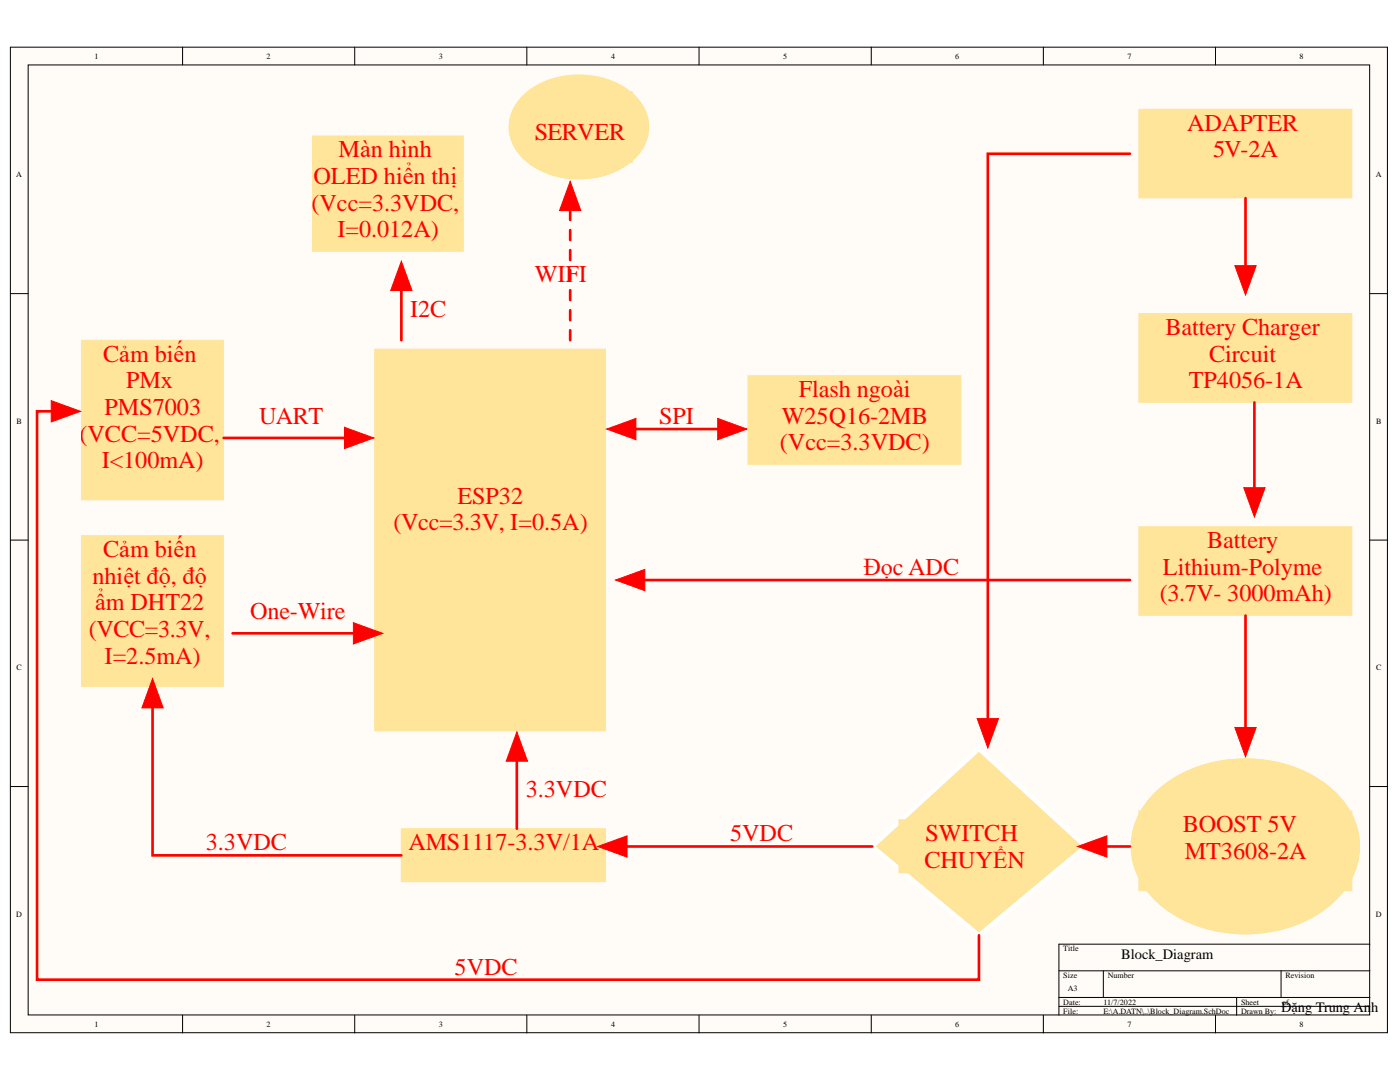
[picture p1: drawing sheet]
<svg xmlns="http://www.w3.org/2000/svg" width="279mm" height="216mm" viewBox="0 0 279 216" stroke-linecap="round" stroke-linejoin="round" font-family="sans-serif">
<g fill="#fffcf8" stroke="#000" stroke-width=".2">
<path d="M2.1 9.4h274.8v196.7h-274.8z"/>
<path d="M5.6 13h267.7v189.5h-267.7z"/>
</g>
<g fill="none" stroke="#000" stroke-width=".2">
<path d="M36.4 9.4v3.6M70.8 9.4v3.6M105.1 9.4v3.6M139.5 9.4v3.6M173.9 9.4v3.6M208.2 9.4v3.6M242.6 9.4v3.6M2.1 58.6h3.5M273.4 58.6h3.5M2.1 107.8h3.5M273.4 107.8h3.5M2.1 156.9h3.5"/>
<path d="M273.4 156.9h3.5M211.3 193.7h62.1M211.3 199h62.1M220.2 193.7v5.3M246.8 199v3.6M255.7 193.7v5.3M273.4 188.4h-62.1v14.2M36.4 202.6v3.5M70.8 202.6v3.5M105.1 202.6v3.5M139.5 202.6v3.5M173.9 202.6v3.5"/>
<path d="M208.2 202.6v3.5M211.3 200.8h62.1M242.6 202.6v3.5"/>
</g>
<path d="M74.8 69.7h46v76.1h-46z" fill="#ffe599" stroke="#ffe599" stroke-width=".2"/>
<path d="M122.7 85.6h24.8" fill="none" stroke="#f00" stroke-width=".53"/>
<path d="M121.1 85.6l5.8-2.1v4.2z" fill="#f00"/>
<path d="M121.1 85.6l5.8-2.1v4.2z" fill="none" stroke="#f00" stroke-width=".2"/>
<path d="M143.2 83.5l5.9 2.1-5.9 2.1z" fill="#f00"/>
<path d="M143.2 83.5l5.9 2.1-5.9 2.1z" fill="none" stroke="#f00" stroke-width=".2"/>
<g fill="#ffe599" stroke="#ffe599" stroke-width=".2">
<path d="M149.3 75h42.5v17.7h-42.5z"/>
<path d="M62.4 27.1h30.1v23h-30.1z"/>
</g>
<path d="M113.8 67.9v-30.1" fill="none" stroke="#f00" stroke-width=".53" stroke-dasharray="2 2"/>
<path d="M113.8 36.2l2.1 5.8h-4.2z" fill="#f00"/>
<path d="M113.8 36.2l2.1 5.8h-4.2z" fill="none" stroke="#f00" stroke-width=".2"/>
<path d="M80.1 53.7v14.2" fill="none" stroke="#f00" stroke-width=".53"/>
<path d="M80.1 52.1l2.1 5.9h-4.2z" fill="#f00"/>
<path d="M80.1 52.1l2.1 5.9h-4.2z" fill="none" stroke="#f00" stroke-width=".2"/>
<path d="M104.5 18.7a17.4 17.4 0 0 1 22.1 0 8.6 8.6 0 0 1 0 13.3 17.4 17.4 0 0 1-22.1 0 8.6 8.6 0 0 1 0-13.3z" fill="#ffe599" stroke="#fff" stroke-width=".2"/>
<g fill="#ffe599" stroke="#ffe599" stroke-width=".2">
<path d="M106.7 18.3h19.5v14.1h-19.5z"/>
<path d="M16.3 106.9h28.3v30.1h-28.3z"/>
<path d="M16.3 67.9h28.3v31.8h-28.3z"/>
</g>
<path d="M46.4 126.4h28.4" fill="none" stroke="#f00" stroke-width=".53"/>
<path d="M70.5 124.2l5.9 2.2-5.9 2.1z" fill="#f00"/>
<path d="M70.5 124.2l5.9 2.2-5.9 2.1z" fill="none" stroke="#f00" stroke-width=".2"/>
<path d="M44.6 87.4h28.4" fill="none" stroke="#f00" stroke-width=".53"/>
<path d="M68.8 85.3l5.8 2.1-5.8 2.1z" fill="#f00"/>
<path d="M68.8 85.3l5.8 2.1-5.8 2.1z" fill="none" stroke="#f00" stroke-width=".2"/>
<g fill="#ffe599" stroke="#ffe599" stroke-width=".2">
<path d="M80.1 165.4h40.7v10.5h-40.7z"/>
<path d="M227.3 62.6h42.5v17.6h-42.5z"/>
<path d="M227.3 21.8h42.5v17.7h-42.5z"/>
</g>
<path d="M248.6 39.5v17.8" fill="none" stroke="#f00" stroke-width=".53"/>
<path d="M246.4 53h4.3l-2.1 5.9z" fill="#f00"/>
<path d="M246.4 53h4.3l-2.1 5.9z" fill="none" stroke="#f00" stroke-width=".2"/>
<path d="M227.3 105.1h42.5v17.7h-42.5z" fill="#ffe599" stroke="#ffe599" stroke-width=".2"/>
<path d="M250.3 80.3v21.3" fill="none" stroke="#f00" stroke-width=".53"/>
<path d="M248.2 97.3h4.3l-2.2 5.9z" fill="#f00"/>
<path d="M248.2 97.3h4.3l-2.2 5.9z" fill="none" stroke="#f00" stroke-width=".2"/>
<path d="M229.7 158.7a26.1 26.1 0 0 1 20.9-7.4 24.6 24.6 0 0 1 17.8 8.6 14.4 14.4 0 0 1-1 19.2 26.1 26.1 0 0 1-21 7.4 24.6 24.6 0 0 1-17.7-8.7 14.4 14.4 0 0 1 1-19.1z" fill="#ffe599" stroke="#fff" stroke-width=".2"/>
<path d="M227.3 161.8h42.5v15.9h-42.5z" fill="#ffe599" stroke="#ffe599" stroke-width=".2"/>
<path d="M248.6 122.8v26.6" fill="none" stroke="#f00" stroke-width=".53"/>
<path d="M246.4 145.2h4.3l-2.1 5.8z" fill="#f00"/>
<path d="M246.4 145.2h4.3l-2.1 5.8z" fill="none" stroke="#f00" stroke-width=".2"/>
<path d="M225.5 30.7h-28.4v116.9" fill="none" stroke="#f00" stroke-width=".53"/>
<path d="M195 143.4h4.3l-2.2 5.8z" fill="#f00"/>
<path d="M195 143.4h4.3l-2.2 5.8z" fill="none" stroke="#f00" stroke-width=".2"/>
<path d="M174.1 168.9l21.3-19.5 21.2 19.5-21.2 17.7z" fill-rule="evenodd" fill="#ffe599"/>
<path d="M174.1 168.9l21.3-19.5 21.2 19.5-21.2 17.7z" fill="none" stroke="#fff" stroke-width=".89"/>
<path d="M179.4 163.6h30.1v10.6h-30.1z" fill="#ffe599" stroke="#ffe599" stroke-width=".2"/>
<path d="M216.6 168.9h8.9" fill="none" stroke="#f00" stroke-width=".53"/>
<path d="M215.1 168.9l5.8-2.1v4.2z" fill="#f00"/>
<path d="M215.1 168.9l5.8-2.1v4.2z" fill="none" stroke="#f00" stroke-width=".2"/>
<path d="M120.9 168.9h53.2" fill="none" stroke="#f00" stroke-width=".53"/>
<path d="M119.3 168.9l5.8-2.1v4.2z" fill="#f00"/>
<path d="M119.3 168.9l5.8-2.1v4.2z" fill="none" stroke="#f00" stroke-width=".2"/>
<path d="M103.2 147.6v17.8" fill="none" stroke="#f00" stroke-width=".53"/>
<path d="M103.2 146l2.1 5.9h-4.3z" fill="#f00"/>
<path d="M103.2 146l2.1 5.9h-4.3z" fill="none" stroke="#f00" stroke-width=".2"/>
<path d="M30.4 137v33.7h49.7" fill="none" stroke="#f00" stroke-width=".53"/>
<path d="M30.4 135.4l2.2 5.9h-4.3z" fill="#f00"/>
<path d="M30.4 135.4l2.2 5.9h-4.3z" fill="none" stroke="#f00" stroke-width=".2"/>
<path d="M14.5 82.1h-7.1v113.4h188v-8.9" fill="none" stroke="#f00" stroke-width=".53"/>
<path d="M10.2 79.9l5.9 2.2-5.9 2.1z" fill="#f00"/>
<path d="M10.2 79.9l5.9 2.2-5.9 2.1z" fill="none" stroke="#f00" stroke-width=".2"/>
<path d="M124.4 115.7h101.1" fill="none" stroke="#f00" stroke-width=".53"/>
<path d="M122.8 115.7l5.9-2.1v4.3z" fill="#f00"/>
<path d="M122.8 115.7l5.9-2.1v4.3z" fill="none" stroke="#f00" stroke-width=".2"/>
<g font-size="4.8" fill="#f00">
<text x="106.7" y="27.9">SERVER</text>
<text x="236.9" y="26.1">ADAPTER</text>
<text x="67.6" y="31.4">Màn hình</text>
<text x="242.1" y="31.4">5V-2A</text>
<text x="62.6" y="36.7">OLED hiển thị</text>
<text x="62.2" y="42.1">(Vcc=3.3VDC,</text>
<text x="67.4" y="47.4">I=0.012A)</text>
<text x="106.7" y="56.2">WIFI</text>
<text x="81.9" y="63.3">I2C</text>
<text x="232.6" y="66.9">Battery Charger</text>
<text x="20.6" y="72.2">Cảm biến</text>
<text x="25.2" y="77.5">PMx</text>
<text x="237.2" y="77.5">TP4056-1A</text>
<text x="241.3" y="72.2">Circuit</text>
<text x="20.8" y="82.8">PMS7003</text>
<text x="159.4" y="79.3">Flash ngoài</text>
<text x="15.9" y="88.1">(VCC=5VDC,</text>
<text x="51.7" y="84.6">UART</text>
<text x="131.5" y="84.6">SPI</text>
<text x="155.6" y="89.9">(Vcc=3.3VDC)</text>
<text x="156" y="84.6">W25Q16-2MB</text>
<text x="20.3" y="93.4">I&lt;100mA)</text>
<text x="91.3" y="100.5">ESP32</text>
<text x="78.5" y="105.9">(Vcc=3.3V, I=0.5A)</text>
<text x="20.6" y="111.2">Cảm biến</text>
<text x="240.9" y="109.4">Battery</text>
<text x="18.4" y="116.5">nhiệt độ, độ</text>
<text x="172.3" y="114.7">Đọc ADC</text>
<text x="232.1" y="114.7">Lithium-Polyme</text>
<text x="19" y="121.8">ẩm DHT22</text>
<text x="49.9" y="123.6">One-Wire</text>
<text x="231.4" y="120">(3.7V- 3000mAh)</text>
<text x="17.7" y="127.1">(VCC=3.3V,</text>
<text x="20.9" y="132.4">I=2.5mA)</text>
<text x="104.9" y="159">3.3VDC</text>
<text x="145.7" y="167.9">5VDC</text>
<text x="184.7" y="167.9">SWITCH</text>
<text x="236.1" y="166.1">BOOST 5V</text>
<text x="41.1" y="169.7">3.3VDC</text>
<text x="81.5" y="169.7">AMS1117-3.3V/1A</text>
<text x="184.5" y="173.2">CHUYỂN</text>
<text x="236.4" y="171.4">MT3608-2A</text>
<text x="90.7" y="194.5">5VDC</text>
</g>
<g font-size="2.9">
<text x="223.8" y="191.3">Block_Diagram</text>
<text x="255.7" y="201.9">Đặng Trung Anh</text>
</g>
<g font-size="1.6">
<text x="18.9" y="11.7">1</text>
<text x="53.2" y="11.7">2</text>
<text x="87.6" y="11.7">3</text>
<text x="121.9" y="11.7">4</text>
<text x="156.3" y="11.7">5</text>
<text x="190.6" y="11.7">6</text>
<text x="225" y="11.7">7</text>
<text x="259.4" y="11.7">8</text>
<text x="3.3" y="35.4">A</text>
<text x="274.6" y="35.4">A</text>
<text x="3.3" y="84.6">B</text>
<text x="274.6" y="84.6">B</text>
<text x="3.3" y="133.8">C</text>
<text x="274.6" y="133.8">C</text>
<text x="3.3" y="183">D</text>
<text x="274.6" y="183">D</text>
<text x="212.2" y="189.8">Title</text>
<text x="212.2" y="195.1">Size</text>
<text x="213.1" y="197.8">A3</text>
<text x="221.1" y="195.1">Number</text>
<text x="256.6" y="195.1">Revision</text>
<text x="212.2" y="200.5">Date:</text>
<text x="212.2" y="202.2">File:</text>
<text x="220.2" y="200.5">11/7/2022</text>
<text x="220.2" y="202.2">E:\A.DATN\..\Block_Diagram.SchDoc</text>
<text x="247.7" y="200.5">Sheet</text>
<text x="247.7" y="202.2">Drawn By:</text>
<text x="255.9" y="200.5">of</text>
<text x="18.9" y="204.9">1</text>
<text x="53.2" y="204.9">2</text>
<text x="87.6" y="204.9">3</text>
<text x="121.9" y="204.9">4</text>
<text x="156.3" y="204.9">5</text>
<text x="190.6" y="204.9">6</text>
<text x="225" y="204.9">7</text>
<text x="259.4" y="204.9">8</text>
</g>
</svg>
